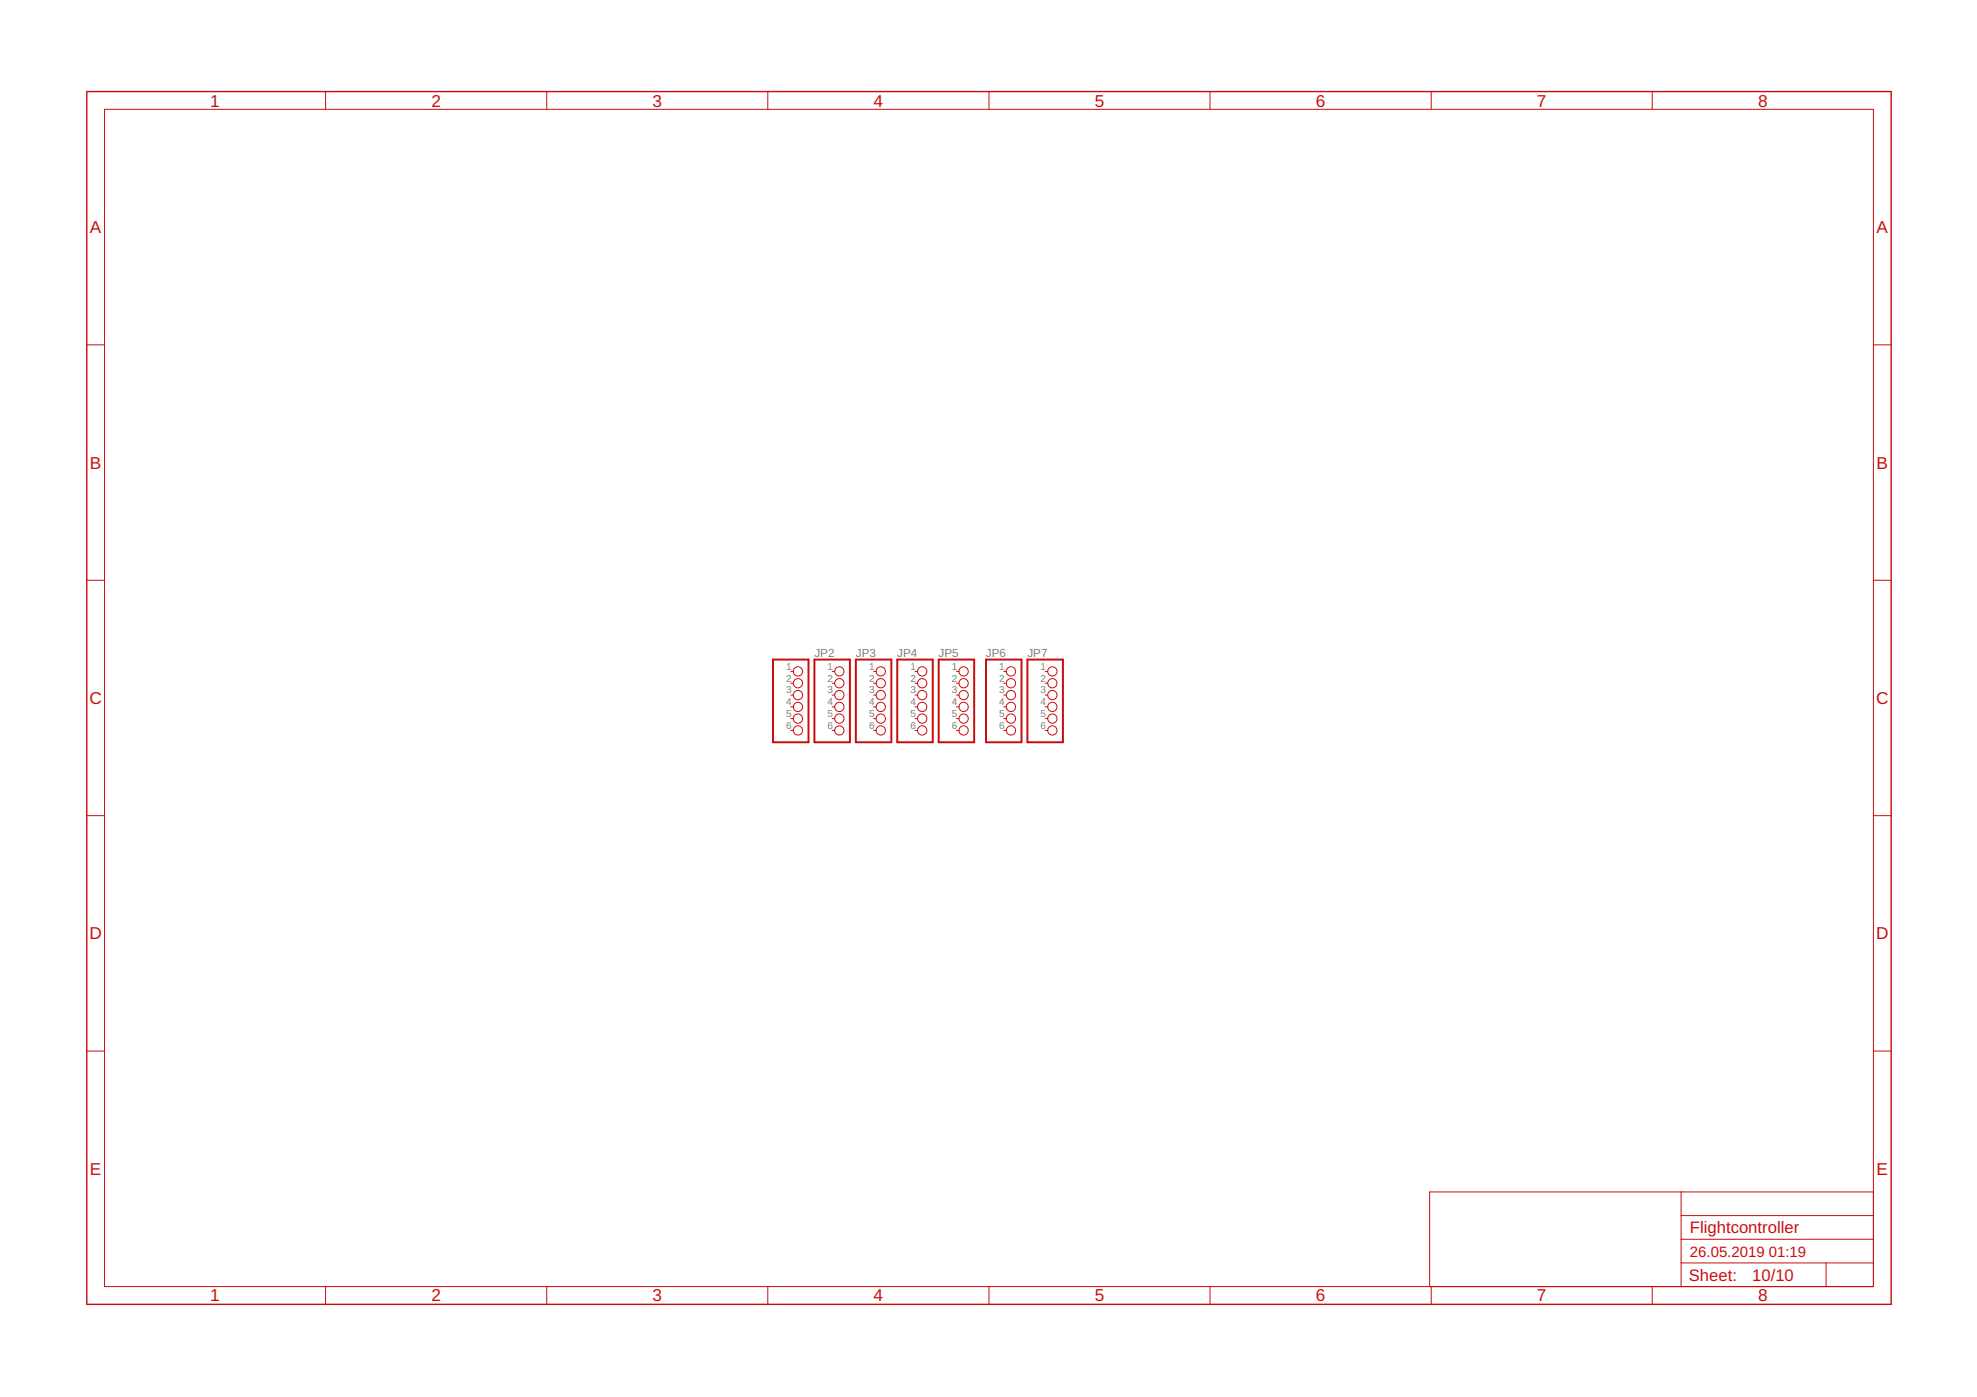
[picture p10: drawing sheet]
<svg xmlns="http://www.w3.org/2000/svg" width="297mm" height="210mm" viewBox="0 0 297 210" stroke-linecap="round" stroke-linejoin="round" font-family="sans-serif">
<path d="M116.1 99.1h5.4v12.4h-5.4zM122.4 99.1h5.3v12.4h-5.3zM128.6 99.1h5.3v12.4h-5.3zM134.8 99.1h5.3v12.4h-5.3zM141 99.1h5.4v12.4h-5.4zM148.1 99.1h5.4v12.4h-5.4zM154.4 99.1h5.3v12.4h-5.3z" fill="none" stroke="#c90d0c" stroke-width=".3"/>
<g fill="none" stroke="#c90d0c" stroke-width=".15">
<path d="M15.7 16.4h265.8v176.9h-265.8zM48.9 13.8v2.6M82.1 13.8v2.6M115.4 13.8v2.6M148.6 13.8v2.6M181.8 13.8v2.6M215 13.8v2.6M248.2 13.8v2.6M13 51.8h2.7M281.5 51.8h2.6M13 87.2h2.7M281.5 87.2h2.6"/>
<path d="M118.8 100.9h.4M118.8 102.7h.4M118.8 104.4h.4M118.8 106.2h.4M118.8 108h.4M118.8 109.7h.4M125 100.9h.4M125 102.7h.4M125 104.4h.4M125 106.2h.4M125 108h.4M125 109.7h.4"/>
<path d="M131.3 100.9h.3M131.3 102.7h.3M131.3 104.4h.3M131.3 106.2h.3M131.3 108h.3M131.3 109.7h.3M137.5 100.9h.4M137.5 102.7h.4M137.5 104.4h.4M137.5 106.2h.4M137.5 108h.4M137.5 109.7h.4"/>
<path d="M143.7 100.9h.4M143.7 102.7h.4M143.7 104.4h.4M143.7 106.2h.4M143.7 108h.4M143.7 109.7h.4M150.8 100.9h.4M150.8 102.7h.4M150.8 104.4h.4M150.8 106.2h.4M150.8 108h.4M150.8 109.7h.4"/>
<path d="M157 100.9h.4M157 102.7h.4M157 104.4h.4M157 106.2h.4M157 108h.4M157 109.7h.4M13 122.6h2.7M281.5 122.6h2.6M13 157.9h2.7M281.5 157.9h2.6M252.6 179.1v14.2M281.5 179.1h-66.7v14.2"/>
<path d="M48.9 193.3v2.7M82.1 193.3v2.7M115.4 193.3v2.7M148.6 193.3v2.7M181.8 193.3v2.7M215 193.3v2.7M248.2 193.3v2.7M252.6 189.8h28.9M252.6 186.2h28.9M252.6 182.6h28.9M274.4 189.8v3.5"/>
<circle cx="119.9" cy="104.4" r=".7"/>
<circle cx="119.9" cy="109.7" r=".7"/>
<circle cx="119.9" cy="102.7" r=".7"/>
<circle cx="119.9" cy="100.9" r=".7"/>
<circle cx="119.9" cy="106.2" r=".7"/>
<circle cx="119.9" cy="108" r=".7"/>
<circle cx="126.1" cy="100.9" r=".7"/>
<circle cx="126.1" cy="109.7" r=".7"/>
<circle cx="126.1" cy="102.7" r=".7"/>
<circle cx="126.1" cy="108" r=".7"/>
<circle cx="126.1" cy="104.4" r=".7"/>
<circle cx="126.1" cy="106.2" r=".7"/>
<circle cx="132.3" cy="100.9" r=".7"/>
<circle cx="132.3" cy="108" r=".7"/>
<circle cx="132.3" cy="106.2" r=".7"/>
<circle cx="132.3" cy="104.4" r=".7"/>
<circle cx="132.3" cy="109.7" r=".7"/>
<circle cx="132.3" cy="102.7" r=".7"/>
<circle cx="138.6" cy="104.4" r=".7"/>
<circle cx="138.6" cy="109.7" r=".7"/>
<circle cx="138.6" cy="100.9" r=".7"/>
<circle cx="138.6" cy="106.2" r=".7"/>
<circle cx="138.6" cy="102.7" r=".7"/>
<circle cx="138.6" cy="108" r=".7"/>
<circle cx="144.8" cy="104.4" r=".7"/>
<circle cx="144.8" cy="109.7" r=".7"/>
<circle cx="144.8" cy="100.9" r=".7"/>
<circle cx="144.8" cy="106.2" r=".7"/>
<circle cx="144.8" cy="108" r=".7"/>
<circle cx="144.8" cy="102.7" r=".7"/>
<circle cx="151.9" cy="100.9" r=".7"/>
<circle cx="151.9" cy="109.7" r=".7"/>
<circle cx="151.9" cy="102.7" r=".7"/>
<circle cx="151.9" cy="104.4" r=".7"/>
<circle cx="151.9" cy="106.2" r=".7"/>
<circle cx="151.9" cy="108" r=".7"/>
<circle cx="158.1" cy="100.9" r=".7"/>
<circle cx="158.1" cy="104.4" r=".7"/>
<circle cx="158.1" cy="109.7" r=".7"/>
<circle cx="158.1" cy="106.2" r=".7"/>
<circle cx="158.1" cy="102.7" r=".7"/>
<circle cx="158.1" cy="108" r=".7"/>
</g>
<path d="M13 13.8h271.1v182.2h-271.1z" fill="none" stroke="#c90d0c" stroke-width=".21"/>
<g font-size="2.6" fill="#c90d0c">
<text x="31.6" y="16">1</text>
<text x="64.8" y="16">2</text>
<text x="98" y="16">3</text>
<text x="131.3" y="16">4</text>
<text x="164.5" y="16">5</text>
<text x="197.7" y="16">6</text>
<text x="230.9" y="16">7</text>
<text x="264.1" y="16">8</text>
<text x="13.5" y="35">A</text>
<text x="282" y="35">A</text>
<text x="13.5" y="70.4">B</text>
<text x="282" y="70.4">B</text>
<text x="13.4" y="105.8">C</text>
<text x="281.9" y="105.8">C</text>
<text x="13.4" y="141.2">D</text>
<text x="281.9" y="141.2">D</text>
<text x="13.5" y="176.5">E</text>
<text x="282" y="176.5">E</text>
<text x="31.6" y="195.6">1</text>
<text x="64.8" y="195.6">2</text>
<text x="98" y="195.6">3</text>
<text x="131.3" y="195.6">4</text>
<text x="164.5" y="195.6">5</text>
<text x="197.7" y="195.6">6</text>
<text x="230.9" y="195.6">7</text>
<text x="264.1" y="195.6">8</text>
</g>
<g font-size="2.5" fill="#c90d0c">
<text x="253.9" y="185.3">Flightcontroller</text>
<text x="253.7" y="192.5">Sheet:</text>
<text x="263.2" y="192.4">10/10</text>
</g>
<g font-size="2.2" fill="#c90d0c">
<text x="253.9" y="188.9">26.05.2019</text>
<text x="265.7" y="188.9">01:19</text>
</g>
<g font-size="1.8" fill="#808080">
<text x="122.4" y="98.6">JP2</text>
<text x="128.6" y="98.6">JP3</text>
<text x="134.8" y="98.6">JP4</text>
<text x="141" y="98.6">JP5</text>
<text x="148.1" y="98.6">JP6</text>
<text x="154.4" y="98.6">JP7</text>
</g>
<g font-size="1.5" fill="#808080">
<text x="118.1" y="100.6">1</text>
<text x="124.3" y="100.6">1</text>
<text x="130.6" y="100.6">1</text>
<text x="136.8" y="100.6">1</text>
<text x="143" y="100.6">1</text>
<text x="150.1" y="100.6">1</text>
<text x="156.3" y="100.6">1</text>
<text x="118.1" y="102.4">2</text>
<text x="118.1" y="104.2">3</text>
<text x="118.1" y="106">4</text>
<text x="118.1" y="107.7">5</text>
<text x="124.3" y="102.4">2</text>
<text x="124.3" y="104.2">3</text>
<text x="124.3" y="106">4</text>
<text x="124.3" y="107.7">5</text>
<text x="130.6" y="102.4">2</text>
<text x="130.6" y="104.2">3</text>
<text x="130.6" y="106">4</text>
<text x="130.6" y="107.7">5</text>
<text x="136.8" y="102.4">2</text>
<text x="136.8" y="104.2">3</text>
<text x="136.8" y="106">4</text>
<text x="136.8" y="107.7">5</text>
<text x="143" y="102.4">2</text>
<text x="143" y="104.2">3</text>
<text x="143" y="106">4</text>
<text x="143" y="107.7">5</text>
<text x="150.1" y="102.4">2</text>
<text x="150.1" y="104.2">3</text>
<text x="150.1" y="106">4</text>
<text x="150.1" y="107.7">5</text>
<text x="156.3" y="102.4">2</text>
<text x="156.3" y="104.2">3</text>
<text x="156.3" y="106">4</text>
<text x="156.3" y="107.7">5</text>
<text x="118.1" y="109.5">6</text>
<text x="124.3" y="109.5">6</text>
<text x="130.6" y="109.5">6</text>
<text x="136.8" y="109.5">6</text>
<text x="143" y="109.5">6</text>
<text x="150.1" y="109.5">6</text>
<text x="156.3" y="109.5">6</text>
</g>
</svg>
